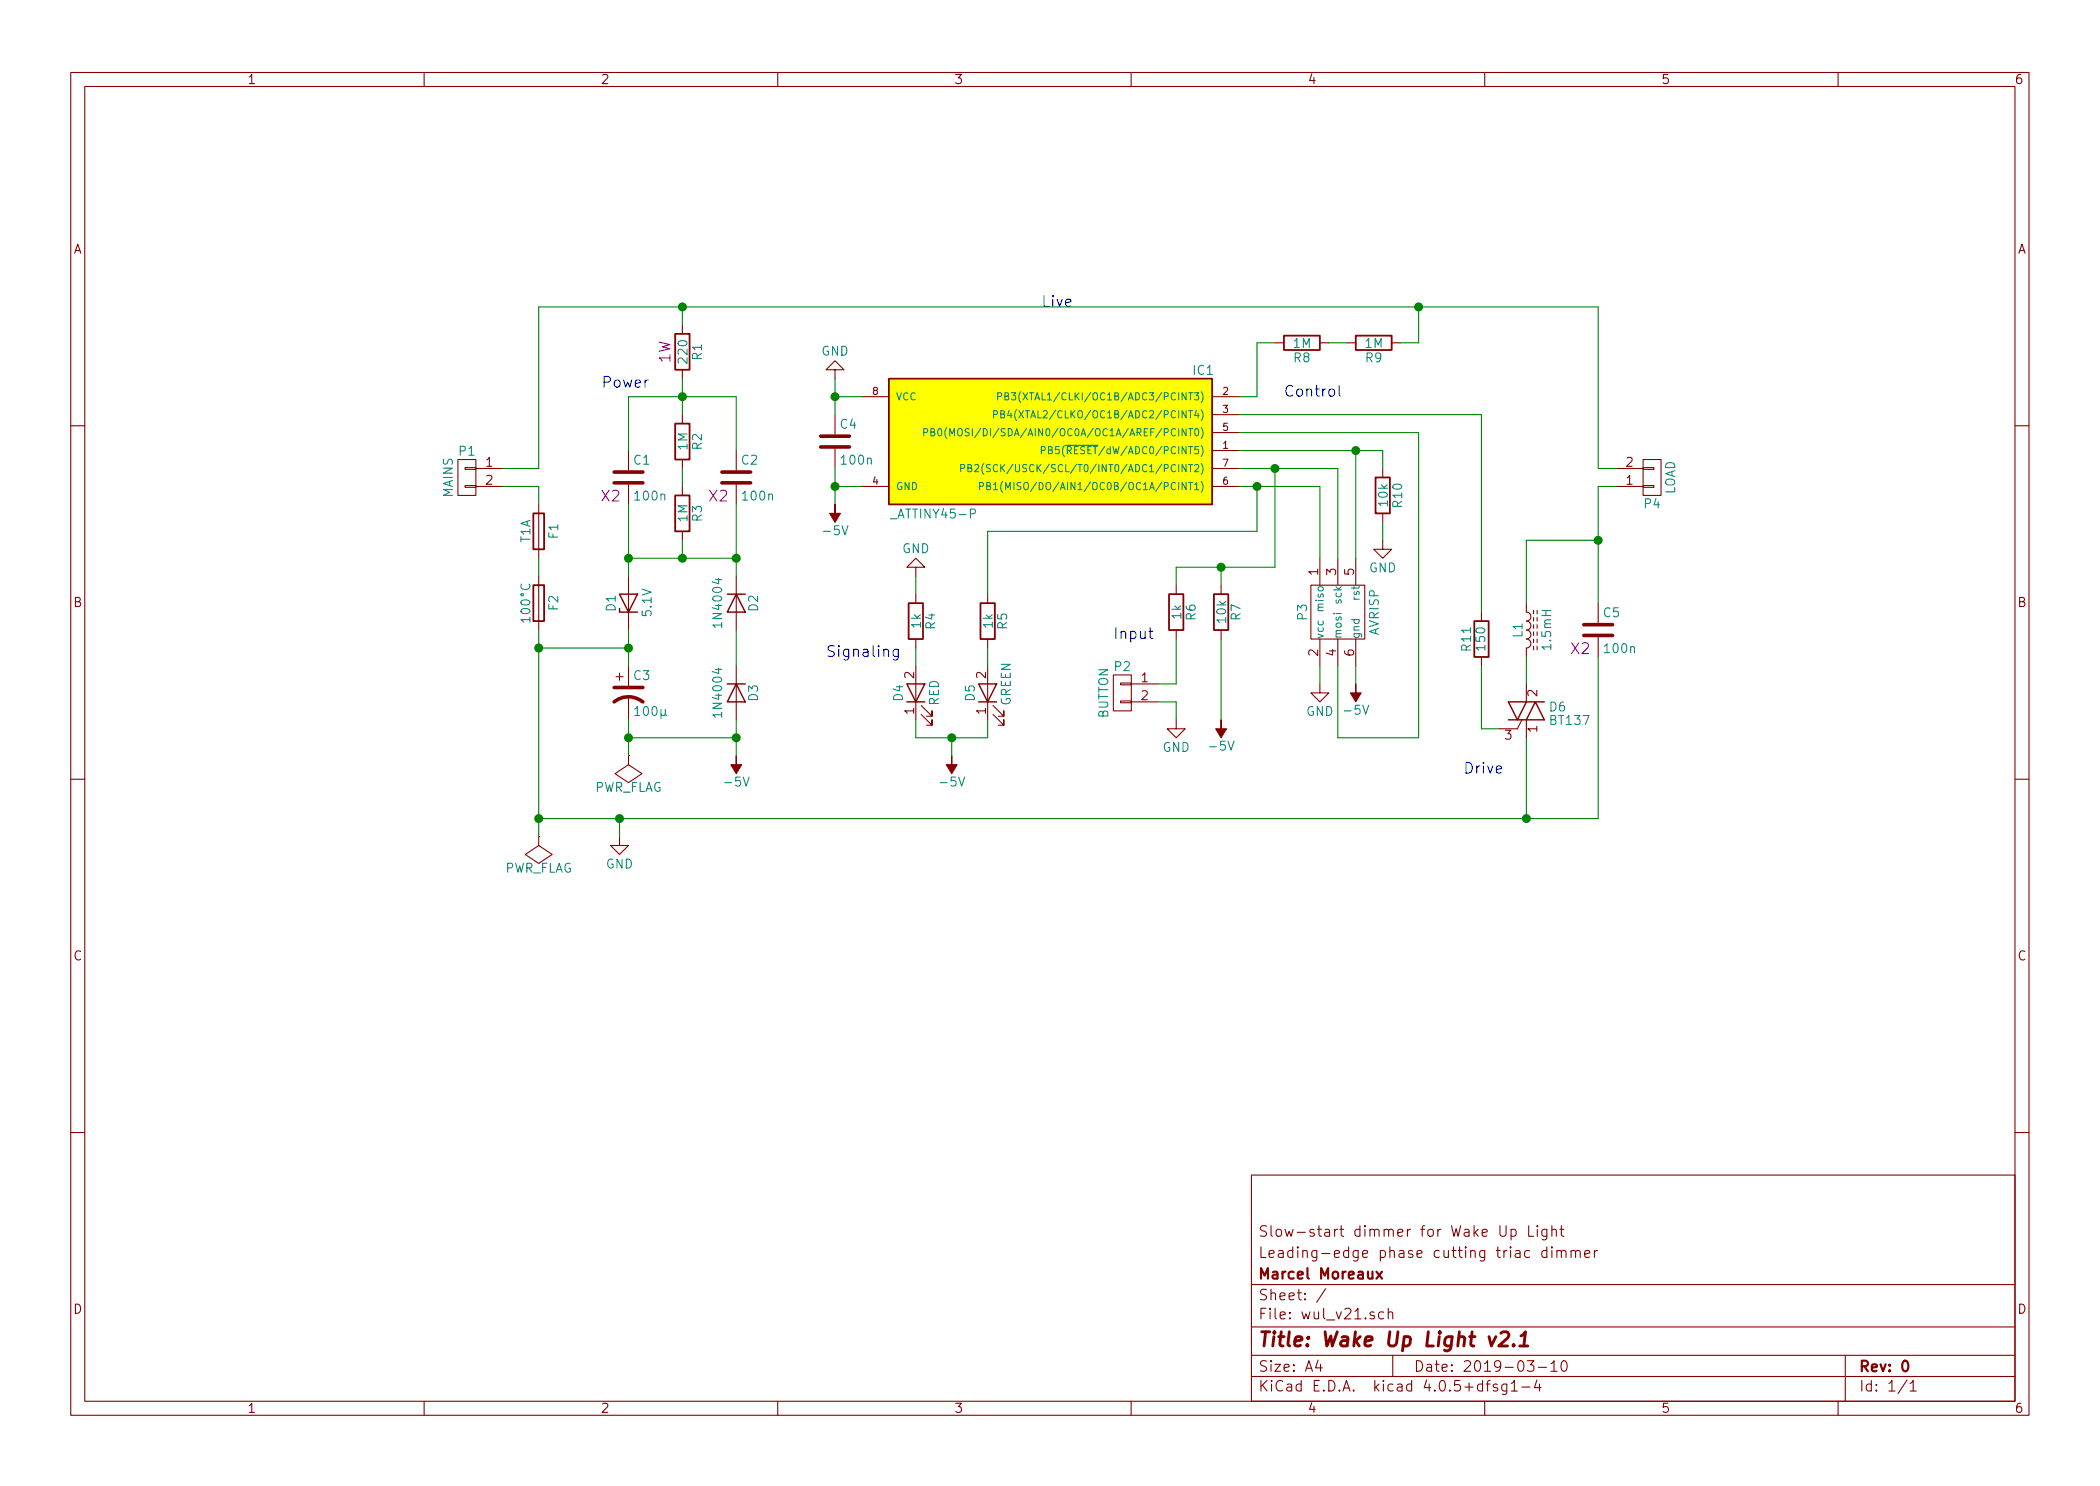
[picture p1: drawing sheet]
EESchema Schematic File Version 2
LIBS:power
LIBS:device
LIBS:transistors
LIBS:conn
LIBS:linear
LIBS:regul
LIBS:74xx
LIBS:cmos4000
LIBS:adc-dac
LIBS:memory
LIBS:xilinx
LIBS:microcontrollers
LIBS:dsp
LIBS:microchip
LIBS:analog_switches
LIBS:motorola
LIBS:texas
LIBS:intel
LIBS:audio
LIBS:interface
LIBS:digital-audio
LIBS:philips
LIBS:display
LIBS:cypress
LIBS:siliconi
LIBS:opto
LIBS:atmel
LIBS:contrib
LIBS:valves
LIBS:wul_attiny45p
LIBS:_avrisp
LIBS:wul_bt137
LIBS:wul_v21-cache
EELAYER 25 0
EELAYER END
$Descr A4 11693 8268
encoding utf-8
Sheet 1 1
Title "Wake Up Light v2.1"
Date "2019-03-10"
Rev "0"
Comp "Marcel Moreaux"
Comment1 "Leading-edge phase cutting triac dimmer"
Comment2 "Slow-start dimmer for Wake Up Light"
Comment3 ""
Comment4 ""
$EndDescr
$Comp
L L_Core_Ferrite L1
U 1 1
P 8500 3500
F 0 "L1" V 8450 3500 50  0000 C CNN
F 1 "1.5mH" V 8610 3500 50  0000 C CNN
F 2 "WakeUpLight:Choke_Toroid_15x36mm_Vertical" H 8500 3500 50  0001 C CNN
F 3 "" H 8500 3500 50  0000 C CNN
	1    8500 3500
	1    0    0    -1  
$EndComp
$Comp
L C C1
U 1 1
P 3500 2650
F 0 "C1" H 3525 2750 50  0000 L CNN
F 1 "100n" H 3525 2550 50  0000 L CNN
F 2 "Capacitors_ThroughHole:C_Rect_L18_W6_H12_P15" H 3400 2550 50  0001 C CNN
F 3 "" H 3500 2650 50  0000 C CNN
F 4 "X2" H 3400 2550 60  0000 C CNN "Rating"
	1    3500 2650
	1    0    0    -1  
$EndComp
$Comp
L C C2
U 1 1
P 4100 2650
F 0 "C2" H 4125 2750 50  0000 L CNN
F 1 "100n" H 4125 2550 50  0000 L CNN
F 2 "Capacitors_ThroughHole:C_Rect_L18_W6_H12_P15" H 4000 2550 50  0001 C CNN
F 3 "" H 4100 2650 50  0000 C CNN
F 4 "X2" H 4000 2550 60  0000 C CNN "Rating"
	1    4100 2650
	1    0    0    -1  
$EndComp
$Comp
L C C5
U 1 1
P 8900 3500
F 0 "C5" H 8925 3600 50  0000 L CNN
F 1 "100n" H 8925 3400 50  0000 L CNN
F 2 "Capacitors_ThroughHole:C_Rect_L18_W6_H12_P15" H 8800 3400 50  0001 C CNN
F 3 "" H 9100 3500 50  0000 C CNN
F 4 "X2" H 8800 3400 60  0000 C CNN "Rating"
	1    8900 3500
	1    0    0    -1  
$EndComp
$Comp
L C C4
U 1 1
P 4650 2450
F 0 "C4" H 4675 2550 50  0000 L CNN
F 1 "100n" H 4675 2350 50  0000 L CNN
F 2 "Capacitors_ThroughHole:C_Disc_D6_P5" H 4688 2300 50  0001 C CNN
F 3 "" H 4650 2450 50  0000 C CNN
	1    4650 2450
	1    0    0    -1  
$EndComp
$Comp
L CP1 C3
U 1 1
P 3500 3850
F 0 "C3" H 3525 3950 50  0000 L CNN
F 1 "100µ" H 3525 3750 50  0000 L CNN
F 2 "Capacitors_ThroughHole:C_Radial_D8_L13_P3.8" H 3500 3850 50  0001 C CNN
F 3 "" H 3500 3850 50  0000 C CNN
	1    3500 3850
	1    0    0    -1  
$EndComp
$Comp
L Fuse F1
U 1 1
P 3000 2950
F 0 "F1" V 3080 2950 50  0000 C CNN
F 1 "T1A" V 2925 2950 50  0000 C CNN
F 2 "Fuse_Holders_and_Fuses:Fuseholder5x20_horiz_open_inline_Type-I" V 2930 2950 50  0001 C CNN
F 3 "" H 3000 2950 50  0000 C CNN
	1    3000 2950
	1    0    0    -1  
$EndComp
$Comp
L Fuse F2
U 1 1
P 3000 3350
F 0 "F2" V 3080 3350 50  0000 C CNN
F 1 "100°C" V 2925 3350 50  0000 C CNN
F 2 "Capacitors_ThroughHole:C_Rect_L13_W4_P10" V 2930 3350 50  0001 C CNN
F 3 "" H 3000 3350 50  0000 C CNN
	1    3000 3350
	1    0    0    -1  
$EndComp
$Comp
L D_Zener D1
U 1 1
P 3500 3350
F 0 "D1" H 3500 3450 50  0000 C CNN
F 1 "5.1V" H 3500 3250 50  0000 C CNN
F 2 "Diodes_ThroughHole:Diode_DO-35_SOD27_Horizontal_RM10" H 3500 3350 50  0001 C CNN
F 3 "" H 3500 3350 50  0000 C CNN
	1    3500 3350
	0    -1   -1   0   
$EndComp
$Comp
L D D2
U 1 1
P 4100 3350
F 0 "D2" H 4100 3450 50  0000 C CNN
F 1 "1N4004" H 4100 3250 50  0000 C CNN
F 2 "Diodes_ThroughHole:Diode_DO-41_SOD81_Horizontal_RM10" H 4100 3350 50  0001 C CNN
F 3 "" H 4100 3350 50  0000 C CNN
	1    4100 3350
	0    1    1    0   
$EndComp
$Comp
L D D3
U 1 1
P 4100 3850
F 0 "D3" H 4100 3950 50  0000 C CNN
F 1 "1N4004" H 4100 3750 50  0000 C CNN
F 2 "Diodes_ThroughHole:Diode_DO-41_SOD81_Horizontal_RM10" H 4100 3850 50  0001 C CNN
F 3 "" H 4100 3850 50  0000 C CNN
	1    4100 3850
	0    1    1    0   
$EndComp
$Comp
L LED D5
U 1 1
P 5500 3850
F 0 "D5" H 5500 3950 50  0000 C CNN
F 1 "GREEN" H 5550 3750 50  0000 C CNN
F 2 "LEDs:LED-3MM" H 5500 3850 50  0001 C CNN
F 3 "" H 5500 3850 50  0000 C CNN
	1    5500 3850
	0    -1   -1   0   
$EndComp
$Comp
L LED D4
U 1 1
P 5100 3850
F 0 "D4" H 5100 3950 50  0000 C CNN
F 1 "RED" H 5100 3750 50  0000 C CNN
F 2 "LEDs:LED-3MM" H 5100 3850 50  0001 C CNN
F 3 "" H 5100 3850 50  0000 C CNN
	1    5100 3850
	0    -1   -1   0   
$EndComp
$Comp
L R R7
U 1 1
P 6800 3400
F 0 "R7" V 6880 3400 50  0000 C CNN
F 1 "10k" V 6800 3400 50  0000 C CNN
F 2 "Resistors_ThroughHole:Resistor_Horizontal_RM10mm" V 6730 3400 50  0001 C CNN
F 3 "" H 6800 3400 50  0000 C CNN
	1    6800 3400
	1    0    0    -1  
$EndComp
$Comp
L R R9
U 1 1
P 7650 1900
F 0 "R9" V 7730 1900 50  0000 C CNN
F 1 "1M" V 7650 1900 50  0000 C CNN
F 2 "Resistors_ThroughHole:Resistor_Horizontal_RM10mm" V 7580 1900 50  0001 C CNN
F 3 "" H 7650 1900 50  0000 C CNN
	1    7650 1900
	0    1    1    0   
$EndComp
$Comp
L R R6
U 1 1
P 6550 3400
F 0 "R6" V 6630 3400 50  0000 C CNN
F 1 "1k" V 6550 3400 50  0000 C CNN
F 2 "Resistors_ThroughHole:Resistor_Horizontal_RM10mm" V 6480 3400 50  0001 C CNN
F 3 "" H 6550 3400 50  0000 C CNN
	1    6550 3400
	1    0    0    -1  
$EndComp
$Comp
L R R11
U 1 1
P 8250 3550
F 0 "R11" V 8330 3550 50  0000 C CNN
F 1 "150" V 8250 3550 50  0000 C CNN
F 2 "Resistors_ThroughHole:Resistor_Horizontal_RM10mm" V 8180 3550 50  0001 C CNN
F 3 "" H 8250 3550 50  0000 C CNN
	1    8250 3550
	-1   0    0    1   
$EndComp
$Comp
L R R8
U 1 1
P 7250 1900
F 0 "R8" V 7330 1900 50  0000 C CNN
F 1 "1M" V 7250 1900 50  0000 C CNN
F 2 "Resistors_ThroughHole:Resistor_Horizontal_RM10mm" V 7180 1900 50  0001 C CNN
F 3 "" H 7250 1900 50  0000 C CNN
	1    7250 1900
	0    1    1    0   
$EndComp
$Comp
L R R10
U 1 1
P 7700 2750
F 0 "R10" V 7780 2750 50  0000 C CNN
F 1 "10k" V 7700 2750 50  0000 C CNN
F 2 "Resistors_ThroughHole:Resistor_Horizontal_RM10mm" V 7630 2750 50  0001 C CNN
F 3 "" H 7700 2750 50  0000 C CNN
	1    7700 2750
	1    0    0    -1  
$EndComp
$Comp
L R R5
U 1 1
P 5500 3450
F 0 "R5" V 5580 3450 50  0000 C CNN
F 1 "1k" V 5500 3450 50  0000 C CNN
F 2 "Resistors_ThroughHole:Resistor_Horizontal_RM10mm" V 5430 3450 50  0001 C CNN
F 3 "" H 5500 3450 50  0000 C CNN
	1    5500 3450
	1    0    0    -1  
$EndComp
$Comp
L R R3
U 1 1
P 3800 2850
F 0 "R3" V 3880 2850 50  0000 C CNN
F 1 "1M" V 3800 2850 50  0000 C CNN
F 2 "Resistors_ThroughHole:Resistor_Horizontal_RM7mm" V 3730 2850 50  0001 C CNN
F 3 "" H 3800 2850 50  0000 C CNN
	1    3800 2850
	1    0    0    -1  
$EndComp
$Comp
L R R2
U 1 1
P 3800 2450
F 0 "R2" V 3880 2450 50  0000 C CNN
F 1 "1M" V 3800 2450 50  0000 C CNN
F 2 "Resistors_ThroughHole:Resistor_Horizontal_RM7mm" V 3730 2450 50  0001 C CNN
F 3 "" H 3800 2450 50  0000 C CNN
	1    3800 2450
	1    0    0    -1  
$EndComp
$Comp
L R R4
U 1 1
P 5100 3450
F 0 "R4" V 5180 3450 50  0000 C CNN
F 1 "1k" V 5100 3450 50  0000 C CNN
F 2 "Resistors_ThroughHole:Resistor_Horizontal_RM10mm" V 5030 3450 50  0001 C CNN
F 3 "" H 5100 3450 50  0000 C CNN
	1    5100 3450
	1    0    0    -1  
$EndComp
$Comp
L R R1
U 1 1
P 3800 1950
F 0 "R1" V 3880 1950 50  0000 C CNN
F 1 "220" V 3800 1950 50  0000 C CNN
F 2 "Resistors_ThroughHole:Resistor_Horizontal_RM15mm" V 3700 1950 50  0001 C CNN
F 3 "" H 3800 1950 50  0000 C CNN
F 4 "1W" V 3700 1950 60  0000 C CNN "Rating"
	1    3800 1950
	1    0    0    -1  
$EndComp
$Comp
L CONN_01X02 P2
U 1 1
P 6250 3850
F 0 "P2" H 6250 4000 50  0000 C CNN
F 1 "BUTTON" V 6350 3850 50  0000 C CNN
F 2 "Pin_Headers:Pin_Header_Straight_1x02" H 6250 3850 50  0001 C CNN
F 3 "" H 6250 3850 50  0000 C CNN
	1    6250 3850
	-1   0    0    -1  
$EndComp
$Comp
L GND #PWR01
U 1 1
P 3450 4650
F 0 "#PWR01" H 3450 4400 50  0001 C CNN
F 1 "GND" H 3450 4500 50  0000 C CNN
F 2 "" H 3450 4650 50  0000 C CNN
F 3 "" H 3450 4650 50  0000 C CNN
	1    3450 4650
	1    0    0    -1  
$EndComp
$Comp
L CONN_01X02 P1
U 1 1
P 2600 2650
F 0 "P1" H 2600 2800 50  0000 C CNN
F 1 "MAINS" V 2700 2650 50  0000 C CNN
F 2 "WakeUpLight:bornier2_wide" H 2600 2650 50  0001 C CNN
F 3 "" H 2600 2650 50  0000 C CNN
	1    2600 2650
	-1   0    0    -1  
$EndComp
$Comp
L CONN_01X02 P4
U 1 1
P 9200 2650
F 0 "P4" H 9200 2800 50  0000 C CNN
F 1 "LOAD" V 9300 2650 50  0000 C CNN
F 2 "WakeUpLight:bornier2_wide" H 9200 2650 50  0001 C CNN
F 3 "" H 9200 2650 50  0000 C CNN
	1    9200 2650
	1    0    0    1   
$EndComp
$Comp
L -5V #PWR2
U 1 1
P 4100 4200
F 0 "#PWR2" H 4100 4300 50  0001 C CNN
F 1 "-5V" H 4100 4350 50  0000 C CNN
F 2 "" H 4100 4200 50  0000 C CNN
F 3 "" H 4100 4200 50  0000 C CNN
	1    4100 4200
	1    0    0    1   
$EndComp
$Comp
L -5V #PWR4
U 1 1
P 4650 2800
F 0 "#PWR4" H 4650 2900 50  0001 C CNN
F 1 "-5V" H 4650 2950 50  0000 C CNN
F 2 "" H 4650 2800 50  0000 C CNN
F 3 "" H 4650 2800 50  0000 C CNN
	1    4650 2800
	1    0    0    1   
$EndComp
$Comp
L GND #PWR02
U 1 1
P 4650 2100
F 0 "#PWR02" H 4650 1850 50  0001 C CNN
F 1 "GND" H 4650 1950 50  0000 C CNN
F 2 "" H 4650 2100 50  0000 C CNN
F 3 "" H 4650 2100 50  0000 C CNN
	1    4650 2100
	-1   0    0    1   
$EndComp
$Comp
L _ATTINY45-P IC1
U 1 1
P 5900 2450
F 0 "IC1" H 5100 2850 50  0000 C CNN
F 1 "_ATTINY45-P" H 6600 2050 50  0000 C CNN
F 2 "Housings_DIP:DIP-8_W7.62mm" H 6600 2350 50  0001 C CIN
F 3 "" H 6250 2450 50  0000 C CNN
	1    5900 2450
	-1   0    0    -1  
$EndComp
$Comp
L AVRISP P3
U 1 1
P 7450 3350
F 0 "P3" H 7500 3550 50  0000 C CNN
F 1 "AVRISP" H 7500 3150 50  0000 C CNN
F 2 "Pin_Headers:Pin_Header_Straight_2x03" H 7450 2150 50  0001 C CNN
F 3 "" H 7450 2150 50  0000 C CNN
	1    7450 3350
	0    -1   1    0   
$EndComp
$Comp
L GND #PWR03
U 1 1
P 7350 3800
F 0 "#PWR03" H 7350 3550 50  0001 C CNN
F 1 "GND" H 7350 3650 50  0000 C CNN
F 2 "" H 7350 3800 50  0000 C CNN
F 3 "" H 7350 3800 50  0000 C CNN
	1    7350 3800
	1    0    0    -1  
$EndComp
$Comp
L -5V #PWR10
U 1 1
P 7550 3800
F 0 "#PWR10" H 7550 3900 50  0001 C CNN
F 1 "-5V" H 7550 3950 50  0000 C CNN
F 2 "" H 7550 3800 50  0000 C CNN
F 3 "" H 7550 3800 50  0000 C CNN
	1    7550 3800
	1    0    0    1   
$EndComp
$Comp
L GND #PWR04
U 1 1
P 7700 3000
F 0 "#PWR04" H 7700 2750 50  0001 C CNN
F 1 "GND" H 7700 2850 50  0000 C CNN
F 2 "" H 7700 3000 50  0000 C CNN
F 3 "" H 7700 3000 50  0000 C CNN
	1    7700 3000
	1    0    0    -1  
$EndComp
$Comp
L -5V #PWR6
U 1 1
P 5300 4200
F 0 "#PWR6" H 5300 4300 50  0001 C CNN
F 1 "-5V" H 5300 4350 50  0000 C CNN
F 2 "" H 5300 4200 50  0000 C CNN
F 3 "" H 5300 4200 50  0000 C CNN
	1    5300 4200
	1    0    0    1   
$EndComp
$Comp
L GND #PWR05
U 1 1
P 5100 3200
F 0 "#PWR05" H 5100 2950 50  0001 C CNN
F 1 "GND" H 5100 3050 50  0000 C CNN
F 2 "" H 5100 3200 50  0000 C CNN
F 3 "" H 5100 3200 50  0000 C CNN
	1    5100 3200
	-1   0    0    1   
$EndComp
$Comp
L GND #PWR06
U 1 1
P 6550 4000
F 0 "#PWR06" H 6550 3750 50  0001 C CNN
F 1 "GND" H 6550 3850 50  0000 C CNN
F 2 "" H 6550 4000 50  0000 C CNN
F 3 "" H 6550 4000 50  0000 C CNN
	1    6550 4000
	1    0    0    -1  
$EndComp
$Comp
L -5V #PWR8
U 1 1
P 6800 4000
F 0 "#PWR8" H 6800 4100 50  0001 C CNN
F 1 "-5V" H 6800 4150 50  0000 C CNN
F 2 "" H 6800 4000 50  0000 C CNN
F 3 "" H 6800 4000 50  0000 C CNN
	1    6800 4000
	1    0    0    1   
$EndComp
Text Notes 3350 2150 0    60   ~ 0
Power
Text Notes 8150 4300 0    60   ~ 0
Drive
Text Notes 4600 3650 0    60   ~ 0
Signaling
Text Notes 6200 3550 0    60   ~ 0
Input
Text Notes 7150 2200 0    60   ~ 0
Control
Text Notes 5800 1700 0    60   ~ 0
Live
$Comp
L PWR_FLAG #FLG07
U 1 1
P 3500 4200
F 0 "#FLG07" H 3500 4295 50  0001 C CNN
F 1 "PWR_FLAG" H 3500 4380 50  0000 C CNN
F 2 "" H 3500 4200 50  0000 C CNN
F 3 "" H 3500 4200 50  0000 C CNN
	1    3500 4200
	1    0    0    1   
$EndComp
$Comp
L PWR_FLAG #FLG08
U 1 1
P 3000 4650
F 0 "#FLG08" H 3000 4745 50  0001 C CNN
F 1 "PWR_FLAG" H 3000 4830 50  0000 C CNN
F 2 "" H 3000 4650 50  0000 C CNN
F 3 "" H 3000 4650 50  0000 C CNN
	1    3000 4650
	1    0    0    1   
$EndComp
Wire Wire Line
	3000 1700 8900 1700
Wire Wire Line
	2800 2700 3000 2700
Wire Wire Line
	3000 2700 3000 2800
Wire Wire Line
	3000 3100 3000 3200
Wire Wire Line
	3000 3500 3000 4650
Wire Wire Line
	3800 1800 3800 1700
Connection ~ 3800 1700
Wire Wire Line
	3800 2100 3800 2300
Wire Wire Line
	4100 2200 4100 2500
Wire Wire Line
	3500 2200 4100 2200
Connection ~ 3800 2200
Wire Wire Line
	3500 2200 3500 2500
Wire Wire Line
	3800 2600 3800 2700
Wire Wire Line
	3500 3100 4100 3100
Connection ~ 4100 3100
Connection ~ 3500 3100
Wire Wire Line
	3800 3000 3800 3100
Connection ~ 3800 3100
Wire Wire Line
	4100 2800 4100 3200
Wire Wire Line
	3500 2800 3500 3200
Wire Wire Line
	3500 3500 3500 3700
Wire Wire Line
	4100 3500 4100 3700
Wire Wire Line
	3500 3600 3000 3600
Connection ~ 3000 3600
Connection ~ 3500 3600
Wire Wire Line
	3500 4000 3500 4200
Wire Wire Line
	3500 4100 4100 4100
Wire Wire Line
	4100 4000 4100 4200
Wire Wire Line
	4800 2200 4650 2200
Wire Wire Line
	4650 2100 4650 2300
Wire Wire Line
	4800 2700 4650 2700
Wire Wire Line
	4650 2600 4650 2800
Wire Wire Line
	3000 1700 3000 2600
Wire Wire Line
	3000 2600 2800 2600
Wire Wire Line
	6900 2200 7000 2200
Wire Wire Line
	7000 2200 7000 1900
Wire Wire Line
	7000 1900 7100 1900
Wire Wire Line
	7400 1900 7500 1900
Wire Wire Line
	7800 1900 7900 1900
Wire Wire Line
	7900 1900 7900 1700
Connection ~ 7900 1700
Wire Wire Line
	6900 2700 7350 2700
Wire Wire Line
	7350 2700 7350 3100
Wire Wire Line
	6900 2600 7450 2600
Wire Wire Line
	7450 2600 7450 3100
Wire Wire Line
	6900 2500 7700 2500
Wire Wire Line
	7550 2500 7550 3100
Wire Wire Line
	6900 2400 7900 2400
Wire Wire Line
	7900 2400 7900 4100
Wire Wire Line
	7900 4100 7450 4100
Wire Wire Line
	7450 4100 7450 3700
Wire Wire Line
	7550 3700 7550 3800
Wire Wire Line
	7350 3700 7350 3800
Wire Wire Line
	7700 2500 7700 2600
Connection ~ 7550 2500
Wire Wire Line
	7700 2900 7700 3000
Wire Wire Line
	3000 4550 8900 4550
Connection ~ 3000 4550
Wire Wire Line
	8500 4550 8500 4100
Wire Wire Line
	8500 3650 8500 3800
Wire Wire Line
	8350 4050 8250 4050
Wire Wire Line
	8250 4050 8250 3700
Wire Wire Line
	9000 2600 8900 2600
Wire Wire Line
	8900 2600 8900 1700
Wire Wire Line
	9000 2700 8900 2700
Wire Wire Line
	8900 2700 8900 3350
Wire Wire Line
	8900 4550 8900 3650
Connection ~ 8500 4550
Wire Wire Line
	8500 3350 8500 3000
Wire Wire Line
	8500 3000 8900 3000
Connection ~ 8900 3000
Wire Wire Line
	6900 2300 8250 2300
Wire Wire Line
	8250 2300 8250 3400
Connection ~ 4650 2200
Connection ~ 4650 2700
Wire Wire Line
	5100 3200 5100 3300
Wire Wire Line
	5100 3600 5100 3700
Wire Wire Line
	5100 4000 5100 4100
Wire Wire Line
	5100 4100 5500 4100
Wire Wire Line
	5500 4100 5500 4000
Wire Wire Line
	5300 4200 5300 4100
Connection ~ 5300 4100
Wire Wire Line
	5500 3700 5500 3600
Wire Wire Line
	7000 2700 7000 2950
Wire Wire Line
	7000 2950 5500 2950
Wire Wire Line
	5500 2950 5500 3300
Connection ~ 7000 2700
Wire Wire Line
	6800 3550 6800 4000
Wire Wire Line
	6450 3900 6550 3900
Wire Wire Line
	6550 3900 6550 4000
Wire Wire Line
	7100 3150 7100 2600
Wire Wire Line
	6550 3150 7100 3150
Wire Wire Line
	6800 3150 6800 3250
Connection ~ 7100 2600
Wire Wire Line
	6450 3800 6550 3800
Wire Wire Line
	6550 3800 6550 3550
Wire Wire Line
	6550 3250 6550 3150
Connection ~ 6800 3150
Wire Wire Line
	3450 4650 3450 4550
Connection ~ 3450 4550
Connection ~ 3500 4100
Connection ~ 4100 4100
$Comp
L BT137 D6
U 1 1
P 8500 3950
F 0 "D6" H 8625 3975 50  0000 L CNN
F 1 "BT137" H 8625 3900 50  0000 L CNN
F 2 "WakeUpLight:TO-220_Wide" V 8575 3975 50  0001 C CNN
F 3 "" V 8500 3950 50  0000 C CNN
	1    8500 3950
	1    0    0    -1  
$EndComp
$EndSCHEMATC
